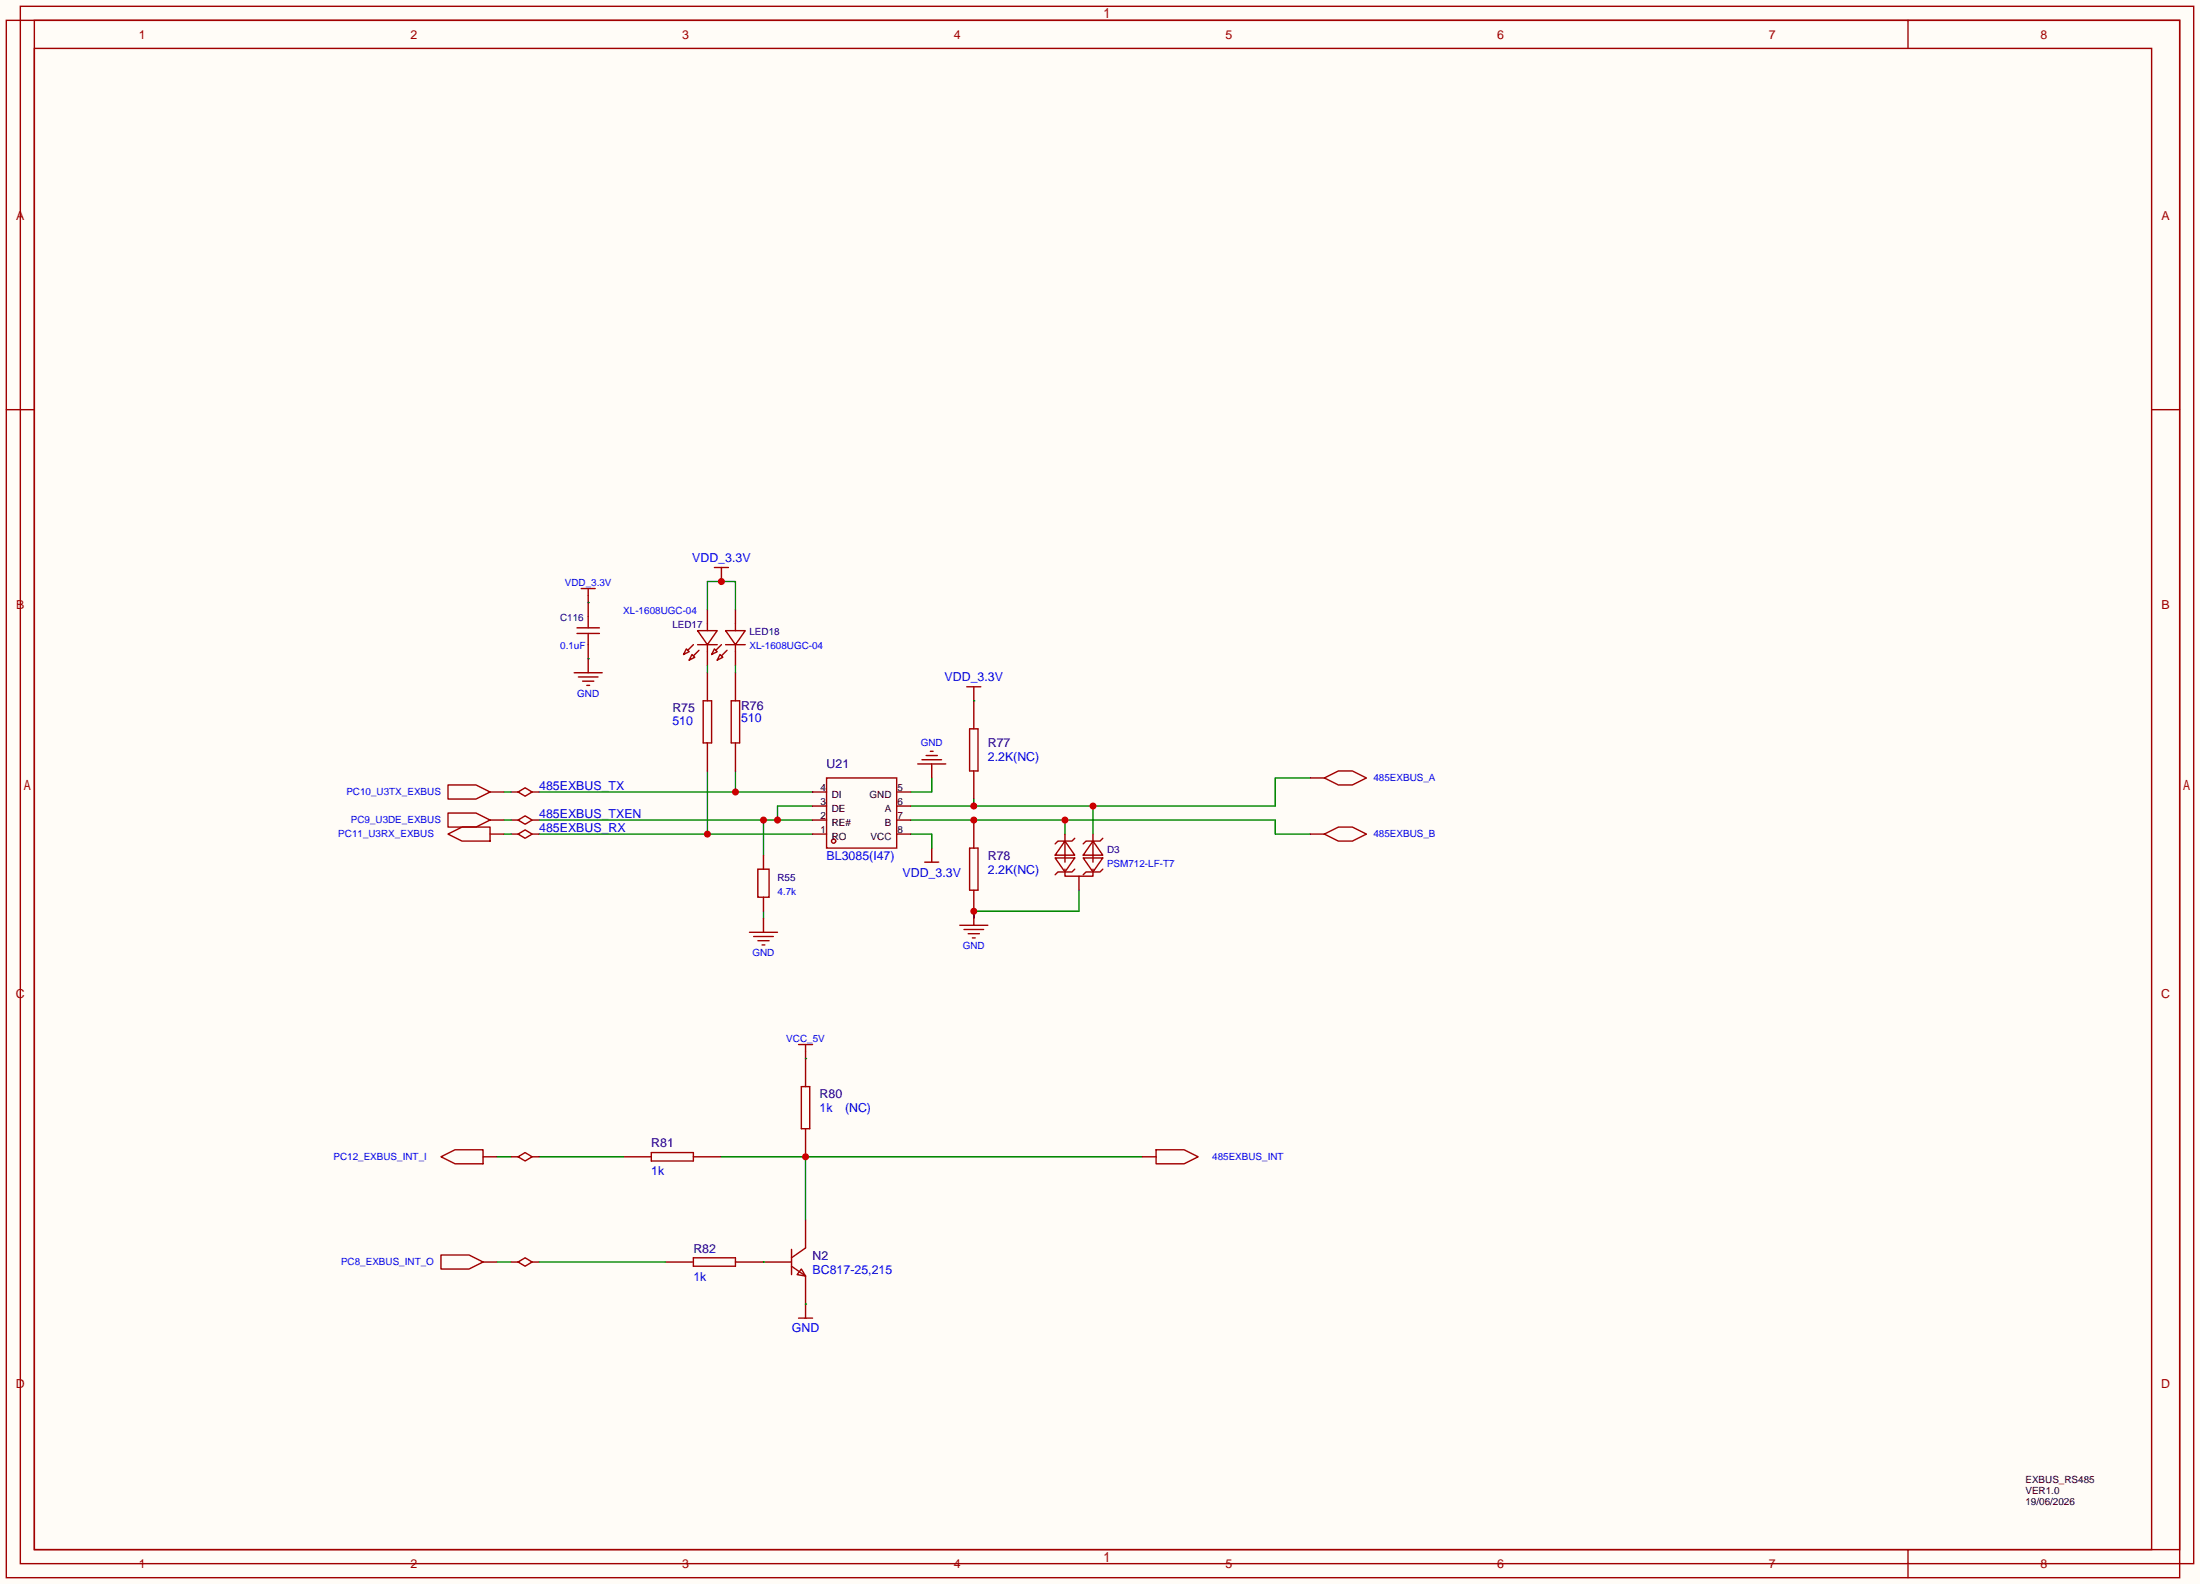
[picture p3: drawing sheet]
<svg xmlns="http://www.w3.org/2000/svg" width="399mm" height="287mm" viewBox="0 0 399 287" stroke-linecap="round" stroke-linejoin="round" font-family="sans-serif">
<path d="M0 0h398.5v286.8h-398.5z" fill="#fffcf7"/>
<g fill="none" stroke="#a10000" stroke-width=".25">
<path d="M1.1 3.7h393.7v281.9h-393.7zM3.7 1.1h393.7v282h-393.7zM6.2 3.7h388.6v276.8h-388.6zM6.2 8.8h383.6v271.7h-383.6zM345.6 3.7v5.1M1.1 74.2h5.1M389.8 74.2h5M124.3 117.5l.5 .5-1 .5zM125.3 118.5l.6 .5-1.1 .5zM125.6 116.7l-1 1M126.4 114.2h3.5l-1.8 2.5zM126.4 116.7h3.5"/>
<path d="M126.6 117.7l-1 1M128.1 112.9v1.3M128.1 116.7v1.3M129.4 117.5l.5 .5-1 .5zM130.4 118.5l.5 .5-1 .5zM130.7 116.7l-1 1M131.4 114.2h3.6l-1.8 2.5zM131.4 116.7h3.6M131.7 117.7l-1 1M133.2 112.9v1.3M133.2 116.7v1.3M175.1 124.3h2.6"/>
<path d="M175.6 132h1.6v7.6h-1.6zM176.4 124.3v2.6M167.5 156.1h2.6M168.8 153.5v2.6M175.6 153.5h1.6v7.7h-1.6zM145.2 196.7h1.5v7.6h-1.5zM118 208.7h7.6v1.5h-7.6zM125.6 227.7h7.6v1.5h-7.6zM143.4 229.2l2.5 1.8M143.4 226.2v4.6M144.7 238.6h2.5M145.2 229.7l.7 1.3-1.5-.2z"/>
<path d="M145.9 236.1v2.5M145.9 225.9l-2.5 1.8M345.6 280.5v5.1"/>
</g>
<g fill="none" stroke="#870000" stroke-width=".25">
<path d="M128.1 110.4v2.5M128.1 118v2.5M133.2 110.4v2.5M133.2 118v2.5M176.4 126.9v5.1M176.4 139.6v5.1M176.4 126.9h.1M168.8 153.5h.1M176.4 148.5v5M176.4 161.2v5M145.9 191.6v5.1M112.9 209.4h5.1"/>
<path d="M125.6 209.4h5.1M145.9 204.3v5.1M120.5 228.5h5.1M133.2 228.5h10.2M145.9 236.1h.1M145.9 220.9v5M145.9 231v5.1"/>
</g>
<path d="M97.7 148.5h49.5M138.3 148.5v6.3M147.2 145.9h-6.4v2.6" fill="none" stroke="#008700" stroke-width=".25"/>
<g fill="#c00">
<circle cx="138.3" cy="148.5" r=".63"/>
<circle cx="140.8" cy="148.5" r=".63"/>
</g>
<path d="M128.1 139.6v11.4M97.7 151h49.5" fill="none" stroke="#008700" stroke-width=".25"/>
<circle cx="128.1" cy="151" r=".63" fill="#c00"/>
<path d="M133.2 139.6v3.8M97.7 143.4h49.5" fill="none" stroke="#008700" stroke-width=".25"/>
<circle cx="133.2" cy="143.4" r=".63" fill="#c00"/>
<path d="M176.4 126.9h.1M91.3 143.4h1.3M165 151h3.8v2.5M165 148.5h66v2.5h6.4M168.8 140.8v2.6h-3.8M192.9 148.5v2.5M138.3 165v1.2M195.5 161.2v3.8h-19.1v1.2" fill="none" stroke="#008700" stroke-width=".25"/>
<path d="M92.6 143.4h1.3M92.6 148.5h1.3M92.6 151h1.3M96.4 143.4h1.3M96.4 148.5h1.3M96.4 151h1.3" fill="none" stroke="#870000" stroke-width=".25"/>
<path d="M93.9 143.4l1.2-.8 1.3 .8-1.3 .7zM93.9 148.5l1.2-.8 1.3 .8-1.3 .7zM93.9 151l1.2-.8 1.3 .8-1.3 .8z" fill="none" stroke="#a10000" stroke-width=".25"/>
<g fill="#c00">
<circle cx="176.4" cy="148.5" r=".63"/>
<circle cx="192.9" cy="148.5" r=".63"/>
</g>
<path d="M176.4 144.7v1.2M198 145.9v5.1M237.4 140.8h-6.4v5.1h-66" fill="none" stroke="#008700" stroke-width=".25"/>
<g fill="#c00">
<circle cx="176.4" cy="145.9" r=".63"/>
<circle cx="198" cy="145.9" r=".63"/>
</g>
<path d="M128.1 110.4v-5.1h5.1v5.1M128.1 120.5v1.3M133.2 120.5v1.3M90 228.5h2.6M145.9 236.1h.1" fill="none" stroke="#008700" stroke-width=".25"/>
<path d="M106.6 107.8v3.8M106.6 116.7v2.6M130.7 105.3h.1M128.1 121.8v5.1M128.1 134.5v5.1M133.2 121.8v5.1M133.2 134.5v5.1M237.4 140.8h2.5M237.4 151h2.5M145.9 190.4v1.2" fill="none" stroke="#870000" stroke-width=".25"/>
<g fill="none" stroke="#a10000" stroke-width=".25">
<path d="M104.5 114.7h4.1M104.5 113.7h4.1M105.3 106.6h2.5M106.6 106.6v1.2M106.6 111.6v2.1M106.6 114.7v2M129.4 102.7h2.6M130.7 102.7v2.6M127.4 126.9h1.5v7.6h-1.5zM132.5 126.9h1.5v7.6h-1.5zM239.9 140.8l2.5-1.2h2.6l2.5 1.2-2.5 1.3h-2.6zM239.9 151l2.5-1.3h2.6l2.5 1.3-2.5 1.3h-2.6z"/>
<path d="M144.7 189.1h2.5M145.9 189.1v1.3"/>
</g>
<circle cx="130.7" cy="105.3" r=".63" fill="#c00"/>
<path d="M91.3 148.5h1.3M91.3 151h1.3" fill="none" stroke="#008700" stroke-width=".25"/>
<path d="M168.8 138.3v2.5M138.3 166.2v2.6M176.4 165v2.5" fill="none" stroke="#870000" stroke-width=".25"/>
<path d="M166.2 138.3h5.1M167 137.5h3.6M167.8 136.8h2M168.5 136h.5M135.8 168.8h5M136.5 169.5h3.6M137.3 170.3h2M138 171.1h.6" fill="none" stroke="#a10000" stroke-width=".25"/>
<circle cx="176.4" cy="165" r=".63" fill="#c00"/>
<path d="M104 121.8h5.1M104.8 122.6h3.5M105.5 123.3h2.1M106.3 124.1h.5M173.9 167.5h5M174.6 168.3h3.6M175.4 169h2M176.1 169.8h.6M79.9 209.4l2.5-1.2h5.1v2.5h-5.1zM79.9 227.2h5.1l2.5 1.3-2.5 1.2h-5.1z" fill="none" stroke="#a10000" stroke-width=".25"/>
<path d="M106.6 119.3v2.5M87.5 209.4h2.5M87.5 228.5h2.5" fill="none" stroke="#870000" stroke-width=".25"/>
<path d="M106.6 109.1h.1M106.6 119.3h.1M90 209.4h2.6M130.7 209.4h76.2M145.9 209.4v11.5" fill="none" stroke="#008700" stroke-width=".25"/>
<circle cx="145.9" cy="209.4" r=".63" fill="#c00"/>
<path d="M145.9 191.6h.1M97.7 209.4h15.2M97.7 228.5h22.8M138.3 228.5h.1" fill="none" stroke="#008700" stroke-width=".25"/>
<g fill="none" stroke="#870000" stroke-width=".25">
<path d="M88.8 143.4h2.5M88.8 151h2.5M88.8 148.5h2.5M138.3 154.8v2.6M147.2 143.4h2.5M147.2 151h2.5M147.2 148.5h2.5M147.2 145.9h2.5M162.4 143.4h2.6M162.4 151h2.6M162.4 148.5h2.6M162.4 145.9h2.6"/>
<path d="M192.9 151v5.1M195.5 158.6v2.6M198 151v5.1M138.3 162.4v2.6M92.6 209.4h1.3M96.4 209.4h1.3M206.9 209.4h2.5M92.6 228.5h1.3M96.4 228.5h1.3"/>
</g>
<g fill="none" stroke="#a10000" stroke-width=".25">
<path d="M81.2 142.1h5l2.6 1.3-2.6 1.3h-5zM81.2 151l2.5-1.3h5.1v2.6h-5.1zM81.2 147.2h5l2.6 1.3-2.6 1.2h-5zM137.3 157.4h2v5h-2zM149.7 140.8h12.7v12.7h-12.7zM191.1 155.3h3.6l-1.8 2.6zM192.9 157.4v1.2h5.1v-1.2M192.9 152.3l1.8 2.5h-3.6zM194.7 157.4l-.5 .5h-2.6l-.5 .5M194.7 151.8l-.5 .5h-2.6l-.5 .5M196.2 155.3h3.6l-1.8 2.6zM198 152.3l1.8 2.5h-3.6z"/>
<path d="M199.8 151.8l-.5 .5h-2.6l-.5 .5M199.8 157.4l-.5 .5h-2.6l-.5 .5M93.9 209.4l1.2-.7 1.3 .7-1.3 .8zM209.4 208.2h5.1l2.5 1.2-2.5 1.3h-5.1zM93.9 228.5l1.2-.8 1.3 .8-1.3 .7z"/>
<circle cx="151" cy="152.3" r=".38"/>
</g>
<g font-size="2.2" fill="#a00000">
<text x="25.1" y="7">1</text>
<text x="74.3" y="7">2</text>
<text x="123.5" y="7">3</text>
<text x="172.8" y="7">4</text>
<text x="222" y="7">5</text>
<text x="271.2" y="7">6</text>
<text x="320.4" y="7">7</text>
<text x="369.6" y="7">8</text>
<text x="2.9" y="39.7">A</text>
<text x="391.6" y="39.7">A</text>
<text x="2.9" y="110.2">B</text>
<text x="391.6" y="110.2">B</text>
<text x="2.9" y="180.7">C</text>
<text x="391.5" y="180.7">C</text>
<text x="2.9" y="251.2">D</text>
<text x="391.5" y="251.2">D</text>
<text x="25.1" y="283.9">1</text>
<text x="74.3" y="283.9">2</text>
<text x="123.5" y="283.9">3</text>
<text x="172.8" y="283.9">4</text>
<text x="222" y="283.9">5</text>
<text x="271.2" y="283.9">6</text>
<text x="320.4" y="283.9">7</text>
<text x="369.6" y="283.9">8</text>
</g>
<g font-size="2.2" fill="#00f">
<text x="125.4" y="101.8">VDD_3.3V</text>
<text x="171.1" y="123.4">VDD_3.3V</text>
<text x="121.8" y="131.3">510</text>
<text x="134.2" y="130.7">510</text>
<text x="178.9" y="137.9">2.2K(NC)</text>
<text x="97.7" y="142.9">485EXBUS_TX</text>
<text x="97.7" y="148">485EXBUS_TXEN</text>
<text x="97.7" y="150.6">485EXBUS_RX</text>
<text x="149.7" y="155.6">BL3085(I47)</text>
<text x="163.5" y="158.7">VDD_3.3V</text>
<text x="178.9" y="158.2">2.2K(NC)</text>
<text x="148.5" y="201.4">1k</text>
<text x="153.1" y="201.4">(NC)</text>
<text x="118" y="212.8">1k</text>
<text x="125.6" y="231.8">1k</text>
<text x="147.2" y="230.6">BC817-25,215</text>
<text x="143.4" y="241.2">GND</text>
</g>
<g font-size="2.2" fill="#000080">
<text x="121.8" y="129">R75</text>
<text x="134.2" y="128.5">R76</text>
<text x="178.9" y="135.3">R77</text>
<text x="149.7" y="139.1">U21</text>
<text x="178.9" y="155.6">R78</text>
<text x="148.5" y="198.8">R80</text>
<text x="118" y="207.7">R81</text>
<text x="125.6" y="226.8">R82</text>
<text x="147.2" y="228">N2</text>
</g>
<g font-size="1.8" fill="#00f">
<text x="102.3" y="106.1">VDD_3.3V</text>
<text x="112.9" y="111.2">XL-1608UGC-04</text>
<text x="101.5" y="117.5">0.1uF</text>
<text x="135.8" y="117.5">XL-1608UGC-04</text>
<text x="104.6" y="126.2">GND</text>
<text x="166.8" y="135.1">GND</text>
<text x="62.7" y="144">PC10_U3TX_EXBUS</text>
<text x="248.8" y="141.4">485EXBUS_A</text>
<text x="63.5" y="149">PC9_U3DE_EXBUS</text>
<text x="61.3" y="151.6">PC11_U3RX_EXBUS</text>
<text x="248.8" y="151.6">485EXBUS_B</text>
<text x="140.8" y="162">4.7k</text>
<text x="200.5" y="156.9">PSM712-LF-T7</text>
<text x="136.3" y="173.2">GND</text>
<text x="174.4" y="171.9">GND</text>
<text x="142.4" y="188.7">VCC_5V</text>
<text x="60.4" y="210">PC12_EXBUS_INT_I</text>
<text x="219.6" y="210">485EXBUS_INT</text>
<text x="61.8" y="229">PC8_EXBUS_INT_O</text>
</g>
<g font-size="1.8" fill="#000080">
<text x="101.5" y="112.5">C116</text>
<text x="121.8" y="113.7">LED17</text>
<text x="135.8" y="115">LED18</text>
<text x="200.5" y="154.4">D3</text>
<text x="140.8" y="159.4">R55</text>
</g>
<g font-size="1.8">
<text x="148.6" y="143.2">4</text>
<text x="162.6" y="143.2">5</text>
<text x="148.6" y="148.2">2</text>
<text x="148.6" y="145.7">3</text>
<text x="150.7" y="149.5">RE#</text>
<text x="150.7" y="147">DE</text>
<text x="150.7" y="144.4">DI</text>
<text x="157.5" y="144.4">GND</text>
<text x="160.3" y="147">A</text>
<text x="160.3" y="149.5">B</text>
<text x="162.6" y="145.7">6</text>
<text x="162.6" y="148.2">7</text>
<text x="148.6" y="150.8">1</text>
<text x="150.7" y="152.1">RO</text>
<text x="157.7" y="152.1">VCC</text>
<text x="162.6" y="150.8">8</text>
<text x="366.9" y="268.4">EXBUS_RS485</text>
<text x="366.9" y="270.4">VER1.0</text>
<text x="366.9" y="272.5">19/06/2026</text>
</g>
</svg>
